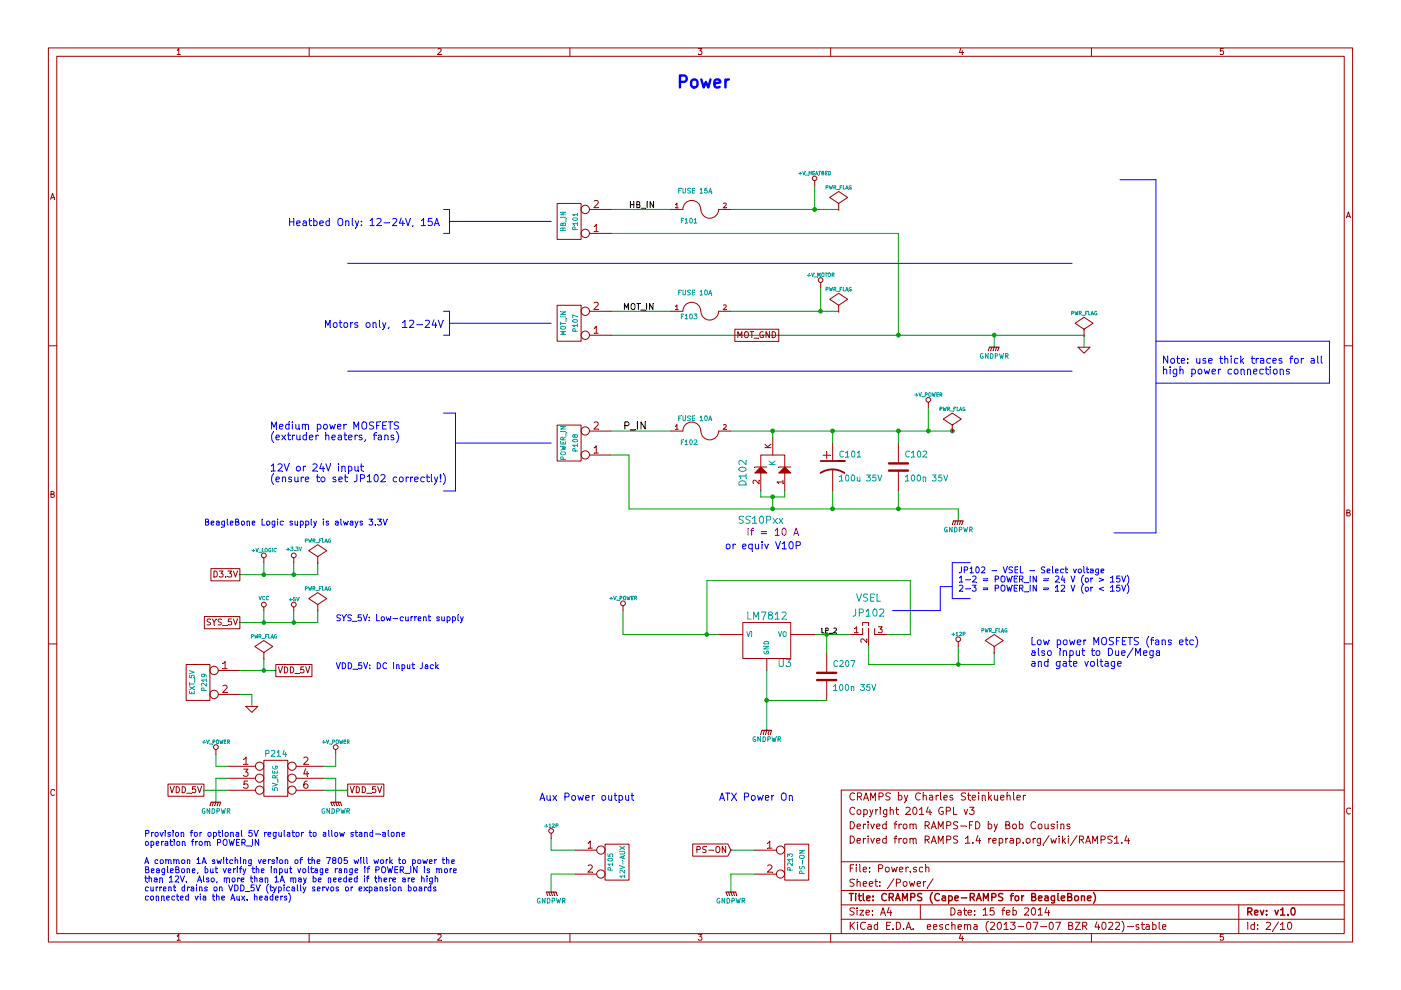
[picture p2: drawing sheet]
EESchema Schematic File Version 2
LIBS:power
LIBS:device
LIBS:transistors
LIBS:conn
LIBS:linear
LIBS:regul
LIBS:74xx
LIBS:cmos4000
LIBS:adc-dac
LIBS:memory
LIBS:xilinx
LIBS:special
LIBS:microcontrollers
LIBS:dsp
LIBS:microchip
LIBS:analog_switches
LIBS:motorola
LIBS:texas
LIBS:intel
LIBS:audio
LIBS:interface
LIBS:digital-audio
LIBS:philips
LIBS:display
LIBS:cypress
LIBS:siliconi
LIBS:opto
LIBS:atmel
LIBS:contrib
LIBS:valves
LIBS:RMC
LIBS:arduino_shieldsNCL
LIBS:opendous
LIBS:beaglebone
LIBS:beagleboneblack
LIBS:CRAMPS-cache
EELAYER 27 0
EELAYER END
$Descr A4 11693 8268
encoding utf-8
Sheet 2 10
Title "CRAMPS (Cape-RAMPS for BeagleBone)"
Date "15 feb 2014"
Rev "v1.0"
Comp ""
Comment1 "Derived from RAMPS 1.4 reprap.org/wiki/RAMPS1.4"
Comment2 "Derived from RAMPS-FD by Bob Cousins"
Comment3 "Copyright 2014 GPL v3"
Comment4 "CRAMPS by Charles Steinkuehler"
$EndDescr
Connection ~ 8000 5550
Wire Wire Line
	7250 5550 8300 5550
Wire Wire Line
	6800 5300 7100 5300
Wire Wire Line
	6400 5600 6400 6100
Wire Wire Line
	4600 7000 4600 7100
Wire Notes Line
	8950 3100 2900 3100
Wire Wire Line
	2000 4800 2650 4800
Wire Wire Line
	2200 5200 2200 5100
Connection ~ 7500 4250
Wire Wire Line
	8000 4250 8000 4350
Wire Wire Line
	5250 4250 8000 4250
Wire Wire Line
	5100 2800 9050 2800
Wire Wire Line
	9050 2800 9050 2900
Wire Wire Line
	8300 2800 8300 2900
Wire Wire Line
	7500 1950 7500 2800
Wire Wire Line
	5100 1750 5600 1750
Connection ~ 7950 3600
Wire Wire Line
	6100 3600 7950 3600
Connection ~ 2200 4800
Wire Notes Line
	4600 3700 3800 3700
Wire Notes Line
	4600 2700 3750 2700
Wire Wire Line
	2200 4800 2200 4700
Wire Wire Line
	4600 7100 4800 7100
Wire Wire Line
	5600 2600 5100 2600
Wire Wire Line
	6850 2400 6850 2600
Wire Wire Line
	6450 3600 6450 3650
Wire Wire Line
	7500 4250 7500 4100
Connection ~ 6950 3600
Wire Wire Line
	7500 3600 7500 3700
Connection ~ 6450 3600
Wire Wire Line
	5250 4250 5250 3800
Connection ~ 6800 1750
Wire Wire Line
	6800 1550 6800 1750
Wire Wire Line
	6100 1750 7000 1750
Wire Wire Line
	5600 3600 5100 3600
Wire Wire Line
	5250 3800 5100 3800
Connection ~ 6450 4250
Wire Wire Line
	4800 7300 4600 7300
Wire Wire Line
	4600 7300 4600 7450
Wire Wire Line
	6450 4150 6450 4250
Wire Wire Line
	6950 3600 6950 3700
Wire Wire Line
	6950 4250 6950 4100
Connection ~ 6950 4250
Connection ~ 7500 3600
Wire Wire Line
	7750 3400 7750 3600
Connection ~ 6850 2600
Wire Wire Line
	6100 2600 7000 2600
Wire Notes Line
	3750 1850 4600 1850
Connection ~ 7750 3600
Wire Wire Line
	5100 1950 7500 1950
Connection ~ 7500 2800
Connection ~ 8300 2800
Wire Wire Line
	2000 5200 2650 5200
Wire Wire Line
	2650 4800 2650 4700
Wire Notes Line
	8950 2200 2900 2200
Wire Wire Line
	5200 5300 6000 5300
Wire Wire Line
	7400 5300 7600 5300
Wire Wire Line
	7600 5300 7600 4850
Wire Wire Line
	7600 4850 5900 4850
Wire Wire Line
	5900 4850 5900 5300
Connection ~ 5900 5300
Wire Wire Line
	8000 5400 8000 5550
Wire Wire Line
	8300 5550 8300 5450
Text Notes 8000 4800 0    50   ~ 0
JP102 - VSEL - Select voltage\n1-2 = POWER_IN = 24 V (or > 15V)\n2-3 = POWER_IN = 12 V (or < 15V)
$Comp
L PWR_FLAG #FLG08
U 1 1
P 8300 5450
F 0 "#FLG08" H 8300 5545 30  0001 C CNN
F 1 "PWR_FLAG" H 8300 5630 30  0000 C CNN
F 2 "" H 8300 5450 60  0001 C CNN
F 3 "" H 8300 5450 60  0001 C CNN
F 4 "Harwin" H 6250 6550 60  0001 C CNN "Mfg"
F 5 "M20-9990345" H 6250 6550 60  0001 C CNN "PartNo"
	1    8300 5450
	1    0    0    -1  
$EndComp
$Comp
L +12P #PWR09
U 1 1
P 8000 5400
F 0 "#PWR09" H 8000 5370 30  0001 C CNN
F 1 "+12P" H 8000 5500 30  0000 C CNN
F 2 "" H 8000 5400 60  0001 C CNN
F 3 "" H 8000 5400 60  0001 C CNN
	1    8000 5400
	1    0    0    -1  
$EndComp
$Comp
L JUMP_MINI_3 JP102
U 1 1
P 7250 5300
F 0 "JP102" H 7250 5475 60  0000 C CNN
F 1 "VSEL" H 7250 5600 60  0000 C CNN
F 2 "" H 7250 5300 60  0001 C CNN
F 3 "" H 7250 5300 60  0001 C CNN
F 4 "Harwin" H 6250 6550 60  0001 C CNN "Mfg"
F 5 "M20-9990345" H 6250 6550 60  0001 C CNN "PartNo"
	1    7250 5300
	1    0    0    -1  
$EndComp
$Comp
L GNDPWR #PWR010
U 1 1
P 6400 6100
F 0 "#PWR010" H 6400 6150 40  0001 C CNN
F 1 "GNDPWR" H 6400 6020 40  0000 C CNN
F 2 "" H 6400 6100 60  0001 C CNN
F 3 "" H 6400 6100 60  0001 C CNN
	1    6400 6100
	1    0    0    -1  
$EndComp
Text Notes 8600 5400 0    60   ~ 0
Low power MOSFETS (fans etc)\nalso input to Due/Mega\nand gate voltage
Text GLabel 2000 4800 0    50   UnSpc ~ 0
D3.3V
Text Notes 4500 6700 0    60   ~ 0
Aux Power output
$Comp
L VCC #PWR011
U 1 1
P 2200 5100
F 0 "#PWR011" H 2200 5200 30  0001 C CNN
F 1 "VCC" H 2200 5200 30  0000 C CNN
F 2 "" H 2200 5100 60  0001 C CNN
F 3 "" H 2200 5100 60  0001 C CNN
	1    2200 5100
	1    0    0    -1  
$EndComp
$Comp
L PWR_FLAG #FLG012
U 1 1
P 9050 2800
F 0 "#FLG012" H 9050 2895 30  0001 C CNN
F 1 "PWR_FLAG" H 9050 2980 30  0000 C CNN
F 2 "" H 9050 2800 60  0001 C CNN
F 3 "" H 9050 2800 60  0001 C CNN
	1    9050 2800
	1    0    0    -1  
$EndComp
$Comp
L GND #PWR013
U 1 1
P 9050 2900
F 0 "#PWR013" H 9050 2900 30  0001 C CNN
F 1 "GND" H 9050 2830 30  0001 C CNN
F 2 "" H 9050 2900 60  0001 C CNN
F 3 "" H 9050 2900 60  0001 C CNN
	1    9050 2900
	1    0    0    -1  
$EndComp
$Comp
L GNDPWR #PWR014
U 1 1
P 8300 2900
F 0 "#PWR014" H 8300 2950 40  0001 C CNN
F 1 "GNDPWR" H 8300 2820 40  0000 C CNN
F 2 "" H 8300 2900 60  0001 C CNN
F 3 "" H 8300 2900 60  0001 C CNN
	1    8300 2900
	1    0    0    -1  
$EndComp
$Comp
L CONN_2 P108
U 1 1
P 4750 3700
F 0 "P108" V 4700 3700 40  0000 C CNN
F 1 "POWER_IN" V 4800 3700 40  0000 C CNN
F 2 "" H 4750 3700 60  0001 C CNN
F 3 "" H 4750 3700 60  0001 C CNN
F 4 "Phoenix" H 6250 6550 60  0001 C CNN "Mfg"
F 5 "1715721" H 6250 6550 60  0001 C CNN "PartNo"
	1    4750 3700
	-1   0    0    1   
$EndComp
$Comp
L CONN_2 P101
U 1 1
P 4750 1850
F 0 "P101" V 4700 1850 40  0000 C CNN
F 1 "HB_IN" V 4800 1850 40  0000 C CNN
F 2 "" H 4750 1850 60  0001 C CNN
F 3 "" H 4750 1850 60  0001 C CNN
F 4 "Phoenix" H 6250 6550 60  0001 C CNN "Mfg"
F 5 "1715721" H 6250 6550 60  0001 C CNN "PartNo"
	1    4750 1850
	-1   0    0    1   
$EndComp
Text Label 5200 2600 0    50   ~ 0
MOT_IN
Text Label 5250 1750 0    50   ~ 0
HB_IN
$Comp
L GNDPWR #PWR015
U 1 1
P 4600 7450
F 0 "#PWR015" H 4600 7500 40  0001 C CNN
F 1 "GNDPWR" H 4600 7370 40  0000 C CNN
F 2 "" H 4600 7450 60  0001 C CNN
F 3 "" H 4600 7450 60  0001 C CNN
	1    4600 7450
	-1   0    0    -1  
$EndComp
$Comp
L GNDPWR #PWR016
U 1 1
P 8000 4350
F 0 "#PWR016" H 8000 4400 40  0001 C CNN
F 1 "GNDPWR" H 8000 4270 40  0000 C CNN
F 2 "" H 8000 4350 60  0001 C CNN
F 3 "" H 8000 4350 60  0001 C CNN
	1    8000 4350
	1    0    0    -1  
$EndComp
Text GLabel 6500 2800 0    50   UnSpc ~ 0
MOT_GND
Text Notes 1700 4400 0    50   ~ 0
BeagleBone Logic supply is always 3.3V
$Comp
L PWR_FLAG #FLG017
U 1 1
P 2650 4700
F 0 "#FLG017" H 2650 4795 30  0001 C CNN
F 1 "PWR_FLAG" H 2650 4880 30  0000 C CNN
F 2 "" H 2650 4700 60  0001 C CNN
F 3 "" H 2650 4700 60  0001 C CNN
	1    2650 4700
	1    0    0    -1  
$EndComp
Text Notes 2250 3600 0    60   ~ 0
Medium power MOSFETS \n(extruder heaters, fans)
Text Notes 2400 1900 0    60   ~ 0
Heatbed Only: 12-24V, 15A
Text Notes 2700 2750 0    60   ~ 0
Motors only,  12-24V
$Comp
L +V_LOGIC #PWR018
U 1 1
P 2200 4700
F 0 "#PWR018" H 2200 4670 30  0001 C CNN
F 1 "+V_LOGIC" H 2200 4800 30  0000 C CNN
F 2 "" H 2200 4700 60  0001 C CNN
F 3 "" H 2200 4700 60  0001 C CNN
	1    2200 4700
	1    0    0    -1  
$EndComp
Text Label 5200 3600 0    60   ~ 0
P_IN
$Comp
L FUSE F103
U 1 1
P 5850 2600
F 0 "F103" H 5750 2550 40  0000 C CNN
F 1 "FUSE 10A" H 5800 2750 40  0000 C CNN
F 2 "" H 5850 2600 60  0001 C CNN
F 3 "" H 5850 2600 60  0001 C CNN
F 4 "Littlefuse" H 6250 6550 60  0001 C CNN "Mfg"
F 5 "01530008Z" H 6250 6550 60  0001 C CNN "PartNo"
	1    5850 2600
	1    0    0    -1  
$EndComp
$Comp
L PWR_FLAG #FLG019
U 1 1
P 7000 2600
F 0 "#FLG019" H 7000 2695 30  0001 C CNN
F 1 "PWR_FLAG" H 7000 2780 30  0000 C CNN
F 2 "" H 7000 2600 60  0001 C CNN
F 3 "" H 7000 2600 60  0001 C CNN
	1    7000 2600
	1    0    0    -1  
$EndComp
$Comp
L +V_MOTOR #PWR020
U 1 1
P 6850 2400
F 0 "#PWR020" H 6850 2370 30  0001 C CNN
F 1 "+V_MOTOR" H 6850 2500 30  0000 C CNN
F 2 "" H 6850 2400 60  0001 C CNN
F 3 "" H 6850 2400 60  0001 C CNN
	1    6850 2400
	1    0    0    -1  
$EndComp
$Comp
L +V_HEATBED #PWR021
U 1 1
P 6800 1550
F 0 "#PWR021" H 6800 1520 30  0001 C CNN
F 1 "+V_HEATBED" H 6800 1650 30  0000 C CNN
F 2 "" H 6800 1550 60  0001 C CNN
F 3 "" H 6800 1550 60  0001 C CNN
	1    6800 1550
	1    0    0    -1  
$EndComp
$Comp
L +V_POWER #PWR022
U 1 1
P 7750 3400
F 0 "#PWR022" H 7750 3370 30  0001 C CNN
F 1 "+V_POWER" H 7750 3500 30  0000 C CNN
F 2 "" H 7750 3400 60  0001 C CNN
F 3 "" H 7750 3400 60  0001 C CNN
	1    7750 3400
	1    0    0    -1  
$EndComp
$Comp
L CONN_2 P107
U 1 1
P 4750 2700
F 0 "P107" V 4700 2700 40  0000 C CNN
F 1 "MOT_IN" V 4800 2700 40  0000 C CNN
F 2 "" H 4750 2700 60  0001 C CNN
F 3 "" H 4750 2700 60  0001 C CNN
F 4 "Phoenix" H 6250 6550 60  0001 C CNN "Mfg"
F 5 "1715721" H 6250 6550 60  0001 C CNN "PartNo"
	1    4750 2700
	-1   0    0    1   
$EndComp
$Comp
L CONN_2 P105
U 1 1
P 5150 7200
F 0 "P105" V 5100 7200 40  0000 C CNN
F 1 "12V-AUX" V 5200 7200 40  0000 C CNN
F 2 "" H 5150 7200 60  0001 C CNN
F 3 "" H 5150 7200 60  0001 C CNN
F 4 "Molex" H 6250 6550 60  0001 C CNN "Mfg"
F 5 "22-23-2021" H 6250 6550 60  0001 C CNN "PartNo"
	1    5150 7200
	1    0    0    -1  
$EndComp
$Comp
L PWR_FLAG #FLG023
U 1 1
P 7000 1750
F 0 "#FLG023" H 7000 1845 30  0001 C CNN
F 1 "PWR_FLAG" H 7000 1930 30  0000 C CNN
F 2 "" H 7000 1750 60  0001 C CNN
F 3 "" H 7000 1750 60  0001 C CNN
	1    7000 1750
	1    0    0    -1  
$EndComp
$Comp
L PWR_FLAG #FLG024
U 1 1
P 7950 3600
F 0 "#FLG024" H 7950 3695 30  0001 C CNN
F 1 "PWR_FLAG" H 7950 3780 30  0000 C CNN
F 2 "" H 7950 3600 60  0001 C CNN
F 3 "" H 7950 3600 60  0001 C CNN
	1    7950 3600
	1    0    0    -1  
$EndComp
Text Notes 5650 750  0    100  ~ 20
Power
$Comp
L C C102
U 1 1
P 7500 3900
F 0 "C102" H 7550 4000 50  0000 L CNN
F 1 "100n 35V" H 7550 3800 50  0000 L CNN
F 2 "" H 7500 3900 60  0001 C CNN
F 3 "" H 7500 3900 60  0001 C CNN
F 4 "Taiyo Yuden" H 6250 6550 60  0001 C CNN "Mfg"
F 5 "GMK212BJ104KGHT" H 6250 6550 60  0001 C CNN "PartNo"
	1    7500 3900
	1    0    0    -1  
$EndComp
$Comp
L CP1 C101
U 1 1
P 6950 3900
F 0 "C101" H 7000 4000 50  0000 L CNN
F 1 "100u 35V" H 7000 3800 50  0000 L CNN
F 2 "" H 6950 3900 60  0001 C CNN
F 3 "" H 6950 3900 60  0001 C CNN
F 4 "Nichicon" H 6950 3900 60  0001 C CNN "Mfg"
F 5 "UCD1V101MCL6GS" H 6950 3900 60  0001 C CNN "PartNo"
	1    6950 3900
	1    0    0    -1  
$EndComp
$Comp
L FUSE F102
U 1 1
P 5850 3600
F 0 "F102" H 5750 3500 40  0000 C CNN
F 1 "FUSE 10A" H 5800 3700 40  0000 C CNN
F 2 "" H 5850 3600 60  0001 C CNN
F 3 "" H 5850 3600 60  0001 C CNN
F 4 "Littlefuse" H 6250 6550 60  0001 C CNN "Mfg"
F 5 "01530008Z" H 6250 6550 60  0001 C CNN "PartNo"
	1    5850 3600
	1    0    0    -1  
$EndComp
$Comp
L FUSE F101
U 1 1
P 5850 1750
F 0 "F101" H 5750 1650 40  0000 C CNN
F 1 "FUSE 15A" H 5800 1900 40  0000 C CNN
F 2 "" H 5850 1750 60  0001 C CNN
F 3 "" H 5850 1750 60  0001 C CNN
F 4 "Littlefuse" H 6250 6550 60  0001 C CNN "Mfg"
F 5 "01530008Z" H 6250 6550 60  0001 C CNN "PartNo"
	1    5850 1750
	1    0    0    -1  
$EndComp
$Comp
L LM7812 U3
U 1 1
P 6400 5350
F 0 "U3" H 6550 5154 60  0000 C CNN
F 1 "LM7812" H 6400 5550 60  0000 C CNN
F 2 "~" H 6400 5350 60  0000 C CNN
F 3 "~" H 6400 5350 60  0000 C CNN
F 4 "Fairchild" H 6250 6550 60  0001 C CNN "Mfg"
F 5 "LM7812ACT" H 6250 6550 60  0001 C CNN "PartNo"
	1    6400 5350
	1    0    0    -1  
$EndComp
Wire Wire Line
	5200 5100 5200 5300
$Comp
L +V_POWER #PWR025
U 1 1
P 5200 5100
F 0 "#PWR025" H 5200 5070 30  0001 C CNN
F 1 "+V_POWER" H 5200 5200 30  0000 C CNN
F 2 "" H 5200 5100 60  0001 C CNN
F 3 "" H 5200 5100 60  0001 C CNN
	1    5200 5100
	1    0    0    -1  
$EndComp
$Comp
L C C207
U 1 1
P 6900 5650
F 0 "C207" H 6950 5750 50  0000 L CNN
F 1 "100n 35V" H 6950 5550 50  0000 L CNN
F 2 "" H 6900 5650 60  0001 C CNN
F 3 "" H 6900 5650 60  0001 C CNN
F 4 "Taiyo Yuden" H 6250 6550 60  0001 C CNN "Mfg"
F 5 "GMK212BJ104KGHT" H 6250 6550 60  0001 C CNN "PartNo"
	1    6900 5650
	1    0    0    -1  
$EndComp
Wire Wire Line
	6900 5850 6400 5850
Connection ~ 6400 5850
Wire Wire Line
	6900 5450 6900 5300
Connection ~ 6900 5300
Text Label 6850 5300 0    40   ~ 0
LP_2
$Comp
L +12P #PWR026
U 1 1
P 4600 7000
F 0 "#PWR026" H 4600 6970 30  0001 C CNN
F 1 "+12P" H 4600 7100 30  0000 C CNN
F 2 "" H 4600 7000 60  0001 C CNN
F 3 "" H 4600 7000 60  0001 C CNN
	1    4600 7000
	1    0    0    -1  
$EndComp
Text Notes 9700 3050 0    60   ~ 0
Note: use thick traces for all\nhigh power connections
Wire Notes Line
	9300 4450 9650 4450
Wire Notes Line
	9650 4450 9650 1500
Wire Notes Line
	9650 1500 9350 1500
Wire Notes Line
	9650 3200 11100 3200
Wire Notes Line
	11100 3200 11100 2850
Wire Notes Line
	11100 2850 9650 2850
Text Notes 2250 3950 0    60   ~ 0
12V or 24V input \n(ensure to set JP102 correctly!)
Wire Notes Line
	7450 5100 7850 5100
Wire Notes Line
	7850 5100 7850 4900
Wire Notes Line
	7850 4900 7950 4900
Wire Notes Line
	7950 4700 7950 5000
Wire Notes Line
	7950 4700 8100 4700
Wire Notes Line
	7950 5000 8100 5000
Wire Notes Line
	3700 1750 3750 1750
Wire Notes Line
	3750 1750 3750 1950
Wire Notes Line
	3750 1950 3700 1950
Wire Notes Line
	3700 2600 3750 2600
Wire Notes Line
	3750 2600 3750 2800
Wire Notes Line
	3750 2800 3700 2800
Wire Notes Line
	3700 3450 3800 3450
Wire Notes Line
	3800 3450 3800 4100
Wire Notes Line
	3800 4100 3700 4100
Wire Wire Line
	7250 5400 7250 5550
Wire Wire Line
	2450 5200 2450 5100
$Comp
L +5V #PWR027
U 1 1
P 2450 5100
F 0 "#PWR027" H 2450 5190 20  0001 C CNN
F 1 "+5V" H 2450 5190 30  0000 C CNN
F 2 "" H 2450 5100 60  0001 C CNN
F 3 "" H 2450 5100 60  0001 C CNN
	1    2450 5100
	1    0    0    -1  
$EndComp
Wire Wire Line
	2000 5600 2300 5600
$Comp
L PWR_FLAG #FLG028
U 1 1
P 2650 5100
F 0 "#FLG028" H 2650 5195 30  0001 C CNN
F 1 "PWR_FLAG" H 2650 5280 30  0000 C CNN
F 2 "" H 2650 5100 60  0001 C CNN
F 3 "" H 2650 5100 60  0001 C CNN
	1    2650 5100
	1    0    0    -1  
$EndComp
Wire Wire Line
	2650 5200 2650 5100
Connection ~ 2200 5200
Connection ~ 2450 5200
$Comp
L CONN_2 P219
U 1 1
P 1650 5700
F 0 "P219" V 1600 5700 40  0000 C CNN
F 1 "EXT_5V" V 1700 5700 40  0000 C CNN
F 2 "" H 1650 5700 60  0001 C CNN
F 3 "" H 1650 5700 60  0001 C CNN
F 4 "Phoenix" H 6250 6550 60  0001 C CNN "Mfg"
F 5 "1984617" H 6250 6550 60  0001 C CNN "PartNo"
	1    1650 5700
	-1   0    0    -1  
$EndComp
Wire Wire Line
	2100 5800 2100 5900
$Comp
L GND #PWR029
U 1 1
P 2100 5900
F 0 "#PWR029" H 2100 5900 30  0001 C CNN
F 1 "GND" H 2100 5830 30  0001 C CNN
F 2 "" H 2100 5900 60  0001 C CNN
F 3 "" H 2100 5900 60  0001 C CNN
	1    2100 5900
	1    0    0    -1  
$EndComp
Wire Wire Line
	2100 5800 2000 5800
$Comp
L PWR_FLAG #FLG030
U 1 1
P 2200 5500
F 0 "#FLG030" H 2200 5595 30  0001 C CNN
F 1 "PWR_FLAG" H 2200 5680 30  0000 C CNN
F 2 "" H 2200 5500 60  0001 C CNN
F 3 "" H 2200 5500 60  0001 C CNN
	1    2200 5500
	1    0    0    -1  
$EndComp
$Comp
L DIODE_DUAL_ANODE D102
U 1 1
P 6500 3950
F 0 "D102" H 6500 3650 60  0000 C CNN
F 1 "SS10Pxx" V 6900 3800 60  0000 C CNN
F 2 "" H 6500 3950 60  0000 C CNN
F 3 "" H 6500 3950 60  0000 C CNN
F 4 "Vishay" H 6250 6550 60  0001 C CNN "Mfg"
F 5 "SS10P4-M3/86A" H 6250 6550 60  0001 C CNN "PartNo"
F 6 "If = 10 A" V 7000 3900 60  0000 C CNN "Note"
	1    6500 3950
	0    1    1    0   
$EndComp
Wire Wire Line
	6350 4100 6350 4150
Wire Wire Line
	6350 4150 6550 4150
Wire Wire Line
	6550 4150 6550 4100
Connection ~ 6450 4150
Text Notes 6050 4600 0    60   ~ 0
or equiv V10P
Text GLabel 2000 5200 0    50   UnSpc ~ 0
SYS_5V
Text GLabel 2300 5600 2    50   UnSpc ~ 0
VDD_5V
Text Notes 2800 5200 0    50   ~ 0
SYS_5V: Low-current supply
Wire Wire Line
	2200 5600 2200 5500
Connection ~ 2200 5600
$Comp
L +3.3V #PWR031
U 1 1
P 2450 4700
F 0 "#PWR031" H 2450 4660 30  0001 C CNN
F 1 "+3.3V" H 2450 4810 30  0000 C CNN
F 2 "" H 2450 4700 60  0001 C CNN
F 3 "" H 2450 4700 60  0001 C CNN
	1    2450 4700
	1    0    0    -1  
$EndComp
Wire Wire Line
	2450 4700 2450 4800
Connection ~ 2450 4800
Text Notes 2800 5600 0    50   ~ 0
VDD_5V: DC Input Jack
Wire Wire Line
	6100 7100 6300 7100
Text GLabel 6100 7100 0    50   Input ~ 0
PS-ON
Text Notes 6000 6700 0    60   ~ 0
ATX Power On
$Comp
L CONN_2 P213
U 1 1
P 6650 7200
F 0 "P213" V 6600 7200 40  0000 C CNN
F 1 "PS-ON" V 6700 7200 40  0000 C CNN
F 2 "" H 6650 7200 60  0001 C CNN
F 3 "" H 6650 7200 60  0001 C CNN
F 4 "Harwin" H 6250 6550 60  0001 C CNN "Mfg"
F 5 "M20-9990245" H 6250 6550 60  0001 C CNN "PartNo"
	1    6650 7200
	1    0    0    -1  
$EndComp
Wire Wire Line
	6300 7300 6100 7300
Wire Wire Line
	6100 7300 6100 7450
$Comp
L GNDPWR #PWR032
U 1 1
P 6100 7450
F 0 "#PWR032" H 6100 7500 40  0001 C CNN
F 1 "GNDPWR" H 6100 7370 40  0000 C CNN
F 2 "" H 6100 7450 60  0001 C CNN
F 3 "" H 6100 7450 60  0001 C CNN
	1    6100 7450
	-1   0    0    -1  
$EndComp
$Comp
L CONN_3X2 P214
U 1 1
P 2300 6550
F 0 "P214" H 2300 6800 50  0000 C CNN
F 1 "5V_REG" V 2300 6600 40  0000 C CNN
F 2 "" H 2300 6550 60  0001 C CNN
F 3 "" H 2300 6550 60  0001 C CNN
F 4 "Harwin" H 6250 6550 60  0001 C CNN "Mfg"
F 5 "M20-9980345" H 6250 6550 60  0001 C CNN "PartNo"
	1    2300 6550
	1    0    0    -1  
$EndComp
Text GLabel 2900 6600 2    50   UnSpc ~ 0
VDD_5V
$Comp
L +V_POWER #PWR033
U 1 1
P 2800 6300
F 0 "#PWR033" H 2800 6270 30  0001 C CNN
F 1 "+V_POWER" H 2800 6400 30  0000 C CNN
F 2 "" H 2800 6300 60  0001 C CNN
F 3 "" H 2800 6300 60  0001 C CNN
	1    2800 6300
	1    0    0    -1  
$EndComp
Wire Wire Line
	2700 6500 2800 6500
Wire Wire Line
	2800 6500 2800 6700
$Comp
L GNDPWR #PWR034
U 1 1
P 2800 6700
F 0 "#PWR034" H 2800 6750 40  0001 C CNN
F 1 "GNDPWR" H 2800 6620 40  0000 C CNN
F 2 "" H 2800 6700 60  0001 C CNN
F 3 "" H 2800 6700 60  0001 C CNN
	1    2800 6700
	-1   0    0    -1  
$EndComp
Wire Wire Line
	2700 6400 2800 6400
Wire Wire Line
	2800 6400 2800 6300
Wire Wire Line
	2900 6600 2700 6600
Text GLabel 1700 6600 0    50   UnSpc ~ 0
VDD_5V
$Comp
L +V_POWER #PWR035
U 1 1
P 1800 6300
F 0 "#PWR035" H 1800 6270 30  0001 C CNN
F 1 "+V_POWER" H 1800 6400 30  0000 C CNN
F 2 "" H 1800 6300 60  0001 C CNN
F 3 "" H 1800 6300 60  0001 C CNN
	1    1800 6300
	-1   0    0    -1  
$EndComp
Wire Wire Line
	1900 6500 1800 6500
Wire Wire Line
	1800 6500 1800 6700
$Comp
L GNDPWR #PWR036
U 1 1
P 1800 6700
F 0 "#PWR036" H 1800 6750 40  0001 C CNN
F 1 "GNDPWR" H 1800 6620 40  0000 C CNN
F 2 "" H 1800 6700 60  0001 C CNN
F 3 "" H 1800 6700 60  0001 C CNN
	1    1800 6700
	1    0    0    -1  
$EndComp
Wire Wire Line
	1900 6400 1800 6400
Wire Wire Line
	1800 6400 1800 6300
Wire Wire Line
	1700 6600 1900 6600
Text Notes 1200 7000 0    50   ~ 0
Provision for optional 5V regulator to allow stand-alone \noperation from POWER_IN\n\nA common 1A switching version of the 7805 will work to power the \nBeagleBone, but verify the input voltage range if POWER_IN is more\nthan 12V.  Also, more than 1A may be needed if there are high\ncurrent drains on VDD_5V (typically servos or expansion boards\nconnected via the Aux. headers)
$EndSCHEMATC
